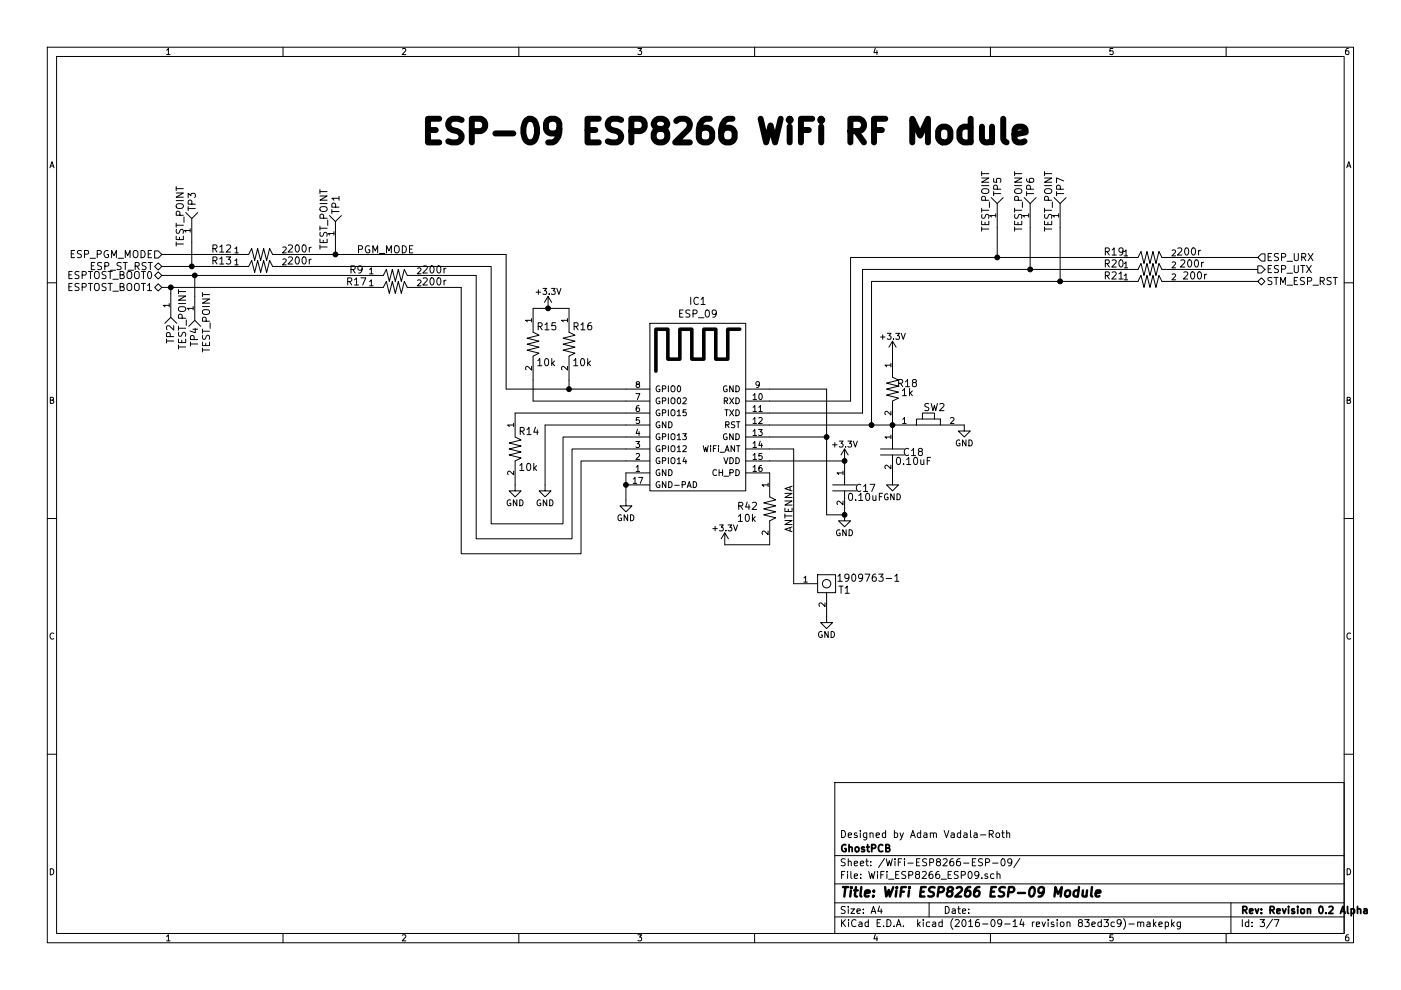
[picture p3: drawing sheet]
EESchema Schematic File Version 2
LIBS:power
LIBS:device
LIBS:transistors
LIBS:conn
LIBS:linear
LIBS:regul
LIBS:74xx
LIBS:cmos4000
LIBS:adc-dac
LIBS:memory
LIBS:xilinx
LIBS:microcontrollers
LIBS:dsp
LIBS:microchip
LIBS:analog_switches
LIBS:motorola
LIBS:texas
LIBS:intel
LIBS:audio
LIBS:interface
LIBS:digital-audio
LIBS:philips
LIBS:display
LIBS:cypress
LIBS:siliconi
LIBS:opto
LIBS:atmel
LIBS:contrib
LIBS:valves
LIBS:HydroPWNics_Lib
LIBS:ESP32-footprints-Shem-Lib
LIBS:ESP8266
LIBS:SunLeaf_V2-cache
EELAYER 25 0
EELAYER END
$Descr A4 11693 8268
encoding utf-8
Sheet 3 7
Title "WiFi ESP8266 ESP-09 Module"
Date ""
Rev "Revision 0.2 Alpha"
Comp "GhostPCB"
Comment1 "Designed by Adam Vadala-Roth"
Comment2 ""
Comment3 ""
Comment4 ""
$EndDescr
Text HLabel 10500 2150 2    60   Input ~ 0
ESP_URX
Text HLabel 10500 2250 2    60   Output ~ 0
ESP_UTX
Text HLabel 10500 2350 2    60   BiDi ~ 0
STM_ESP_RST
Text HLabel 1350 2225 0    60   BiDi ~ 0
ESP_ST_RST
Text HLabel 1350 2125 0    60   Input ~ 0
ESP_PGM_MODE
$Comp
L B3U-1000P SW2
U 1 1
P 7750 3500
F 0 "SW2" H 7800 3600 60  0000 C CNN
F 1 "B3U-1000P" H 7750 3400 60  0001 C CNN
F 2 "PCB_Footprints:B3U-1000P" H 7400 3500 60  0001 C CNN
F 3 "" H 7500 3600 60  0001 C CNN
F 4 "0" H 7600 3700 60  0001 C CNN "Cost"
F 5 "6 Sept 2016" H 7700 3800 60  0001 C CNN "Date Created "
F 6 "6 Sept 2016" H 7800 3900 60  0001 C CNN "Date Modified"
F 7 "Adam Vadala-Roth" H 7900 4000 60  0001 C CNN "Designer"
F 8 "0" H 8000 4100 60  0001 C CNN "Height"
F 9 "Yes" H 8100 4200 60  0001 C CNN "RHoS?"
F 10 "OMRON" H 8200 4300 60  0001 C CNN "MFR"
F 11 "B3U-1000P" H 8300 4400 60  0001 C CNN "MFR#"
F 12 "SMT/SMD" H 8400 4500 60  0001 C CNN "Mounting"
F 13 "2" H 8500 4600 60  0001 C CNN "Pin Count#"
F 14 "Active" H 8600 4700 60  0001 C CNN "Status"
F 15 "%" H 8700 4800 60  0001 C CNN "Tolerance"
F 16 "Switch Momentary" H 8800 4900 60  0001 C CNN "Type"
F 17 "50V" H 8900 5000 60  0001 C CNN "Voltage"
F 18 "N/A" H 9000 5100 60  0001 C CNN "Wattage"
F 19 "N/A" H 9100 5200 60  0001 C CNN "Component-Value"
F 20 "Tactile Switch SPST-NO Top Actuated Surface Mount" H 9200 5300 60  0001 C CNN "Description"
	1    7750 3500
	1    0    0    -1  
$EndComp
$Comp
L CL05B104JP5NNNC C17
U 1 1
P 7050 4100
F 0 "C17" V 7025 4275 60  0000 C CNN
F 1 "CL05B104JP5NNNC" H 7100 3950 60  0001 C CNN
F 2 "PCB_Footprints:C0402" H 7300 4150 60  0001 C CNN
F 3 "http://www.samsungsem.com/kr/support/product-search/mlcc/__icsFiles/afieldfile/2016/08/18/S_CL05B104JP5NNNC.pdf" H 7300 4150 60  0001 C CNN
F 4 "$0.00903 @ 5000" H 6950 4350 60  0001 C CNN "Cost"
F 5 "4 Sept 2016" H 7050 4450 60  0001 C CNN "Date Created"
F 6 "5 Sept 2016" H 7150 4550 60  0001 C CNN "Date Modified"
F 7 "Adam Vadala-Roth" H 7250 4650 60  0001 C CNN "Designer"
F 8 "0.55mm" H 7350 4750 60  0001 C CNN "Height"
F 9 "Yes" H 7450 4850 60  0001 C CNN "RHoS?"
F 10 "Samsung Electro-Mechanics America, Inc." H 7550 4950 60  0001 C CNN "MFR"
F 11 "CL05B104JP5NNNC" H 7650 5050 60  0001 C CNN "MFR#"
F 12 "SMT/SMD" H 7750 5150 60  0001 C CNN "Mounting"
F 13 "2" H 7850 5250 60  0001 C CNN "Pint Count#"
F 14 "Active" H 7950 5350 60  0001 C CNN "Status"
F 15 "5%" H 8050 5450 60  0001 C CNN "Tolerance"
F 16 "Ceramic Capacitor 0402" H 8150 5550 60  0001 C CNN "Type"
F 17 "10V" H 8250 5650 60  0001 C CNN "Voltage"
F 18 "N/A" H 8350 5750 60  0001 C CNN "Wattage"
F 19 "0.10uF" V 7100 4275 60  0000 C CNN "Component-Value"
F 20 "0.10µF 10V Ceramic Capacitor X7R 0402 (1005 Metric) 0.039\" L x 0.020\" W (1.00mm x 0.50mm)" H 8550 5950 60  0001 C CNN "Description"
	1    7050 4100
	0    1    1    0   
$EndComp
$Comp
L RC1005F201CS R13
U 1 1
P 2175 2225
F 0 "R13" H 1850 2275 60  0000 C CNN
F 1 "RC1005F201CS" H 2175 2075 60  0001 C CNN
F 2 "PCB_Footprints:R0402" H 1775 2475 60  0001 C CNN
F 3 "https://media.digikey.com/pdf/Data%20Sheets/Samsung%20PDFs/RC_Series_ds.pdf" H 1875 2675 60  0001 C CNN
F 4 "0.00257 @ 5000" H 3725 4175 60  0001 C CNN "Cost"
F 5 "5 Sept 2016" H 2075 2775 60  0001 C CNN "Date Created"
F 6 "5 Sept 2016" H 2175 2875 60  0001 C CNN "Date Modified"
F 7 "Adam Vadala-Roth" H 2275 2975 60  0001 C CNN "Designer"
F 8 "0.4mm" H 2375 3075 60  0001 C CNN "Height"
F 9 "Yes" H 2475 3175 60  0001 C CNN "RHoS?"
F 10 "Samsung Electro-Mechanics America, Inc." H 2575 3275 60  0001 C CNN "MFR"
F 11 "RC1005F201CS" H 2675 3375 60  0001 C CNN "MFR#"
F 12 "SMT/SMD" H 2775 3475 60  0001 C CNN "Mounting"
F 13 "2" H 2875 3575 60  0001 C CNN "Pin Count#"
F 14 "Active" H 2975 3675 60  0001 C CNN "Status"
F 15 "1%" H 3075 3775 60  0001 C CNN "Tolerance"
F 16 "passive" H 3175 3875 60  0001 C CNN "Type"
F 17 "N/A" H 3275 3975 60  0001 C CNN "Voltage"
F 18 "1/16" H 3375 4075 60  0001 C CNN "Wattage"
F 19 "200r" H 2500 2275 60  0000 C CNN "Component-Value"
F 20 "RES SMD 200 OHM 1% 1/16W 0402" H 3575 4275 60  0001 C CNN "Description"
	1    2175 2225
	1    0    0    -1  
$EndComp
$Comp
L RC1005F102CS R18
U 1 1
P 7450 3250
F 0 "R18" V 7400 3375 60  0000 C CNN
F 1 "RC1005F102CS" H 7450 3100 60  0001 C CNN
F 2 "PCB_Footprints:R0402" H 7050 3500 60  0001 C CNN
F 3 "https://media.digikey.com/pdf/Data%20Sheets/Samsung%20PDFs/RC_Series_ds.pdf" H 7150 3700 60  0001 C CNN
F 4 "0.00173 @ 5000" H 9000 5200 60  0001 C CNN "Cost"
F 5 "5 Sept 2016" H 7350 3800 60  0001 C CNN "Date Created"
F 6 "5 Sept 2016" H 7450 3900 60  0001 C CNN "Date Modified"
F 7 "Adam Vadala-Roth" H 7550 4000 60  0001 C CNN "Designer"
F 8 "0.4mm" H 7650 4100 60  0001 C CNN "Height"
F 9 "Yes" H 7750 4200 60  0001 C CNN "RHoS?"
F 10 "Samsung Electro-Mechanics America, Inc." H 7850 4300 60  0001 C CNN "MFR"
F 11 "RC1005F102CS" H 7950 4400 60  0001 C CNN "MFR#"
F 12 "SMT/SMD" H 8050 4500 60  0001 C CNN "Mounting"
F 13 "2" H 8150 4600 60  0001 C CNN "Pin Count#"
F 14 "Active" H 8250 4700 60  0001 C CNN "Status"
F 15 "%" H 8350 4800 60  0001 C CNN "Tolerance"
F 16 "passive" H 8450 4900 60  0001 C CNN "Type"
F 17 "N/A" H 8550 5000 60  0001 C CNN "Voltage"
F 18 "1/16" H 8650 5100 60  0001 C CNN "Wattage"
F 19 "1k" V 7475 3375 60  0000 C CNN "Component-Value"
F 20 "RES SMD 1K OHM 1% 1/16W 0402" H 8850 5300 60  0001 C CNN "Description"
	1    7450 3250
	0    1    1    0   
$EndComp
$Comp
L 1909763-1 T1
U 1 1
P 6900 4875
F 0 "T1" H 7050 4825 60  0000 C CNN
F 1 "1909763-1" H 7250 4925 60  0000 C CNN
F 2 "PCB_Footprints:1909763-1" H 6900 4875 60  0001 C CNN
F 3 "https://media.digikey.com/pdf/PCNs/TE%20Connectivity/E-15-016061(2).pdf" H 6600 5050 60  0001 C CNN
F 4 "0.24000 @ 5000" H 6700 5150 60  0001 C CNN "Cost"
F 5 "8 Sept 2016" H 6800 5250 60  0001 C CNN "Date Created"
F 6 "8 Sept 2016" H 6900 5350 60  0001 C CNN "Date Modified"
F 7 "Adam Vadala-Roth" H 7000 5450 60  0001 C CNN "Designer"
F 8 "1.25mm" H 7100 5550 60  0001 C CNN "Height"
F 9 "Yes" H 7200 5650 60  0001 C CNN "RHoS?"
F 10 "TE Connectivity AMP Connectors" H 7300 5750 60  0001 C CNN "MFR"
F 11 "1909763-1" H 7400 5850 60  0001 C CNN "MFR#"
F 12 "SMT/SMD" H 7500 5950 60  0001 C CNN "Mounting"
F 13 "2" H 7600 6050 60  0001 C CNN "Pin Count#"
F 14 "Active" H 7700 6150 60  0001 C CNN "Status"
F 15 "N/A" H 7800 6250 60  0001 C CNN "Tolerance"
F 16 "Coaxial RF Connector" H 7900 6350 60  0001 C CNN "Type"
F 17 "N/A" H 8000 6450 60  0001 C CNN "Voltage"
F 18 "N/A" H 8100 6550 60  0001 C CNN "Wattage"
F 19 "50 ohm" H 8200 6650 60  0001 C CNN "Component-Value"
F 20 "Ultra Miniature Coaxial Connector Jack, Male Pin 50 Ohm Surface Mount Solder" H 8300 6750 60  0001 C CNN "Description"
	1    6900 4875
	1    0    0    -1  
$EndComp
$Comp
L GND #PWR30
U 1 1
P 7050 4300
F 0 "#PWR30" H 7050 4050 50  0001 C CNN
F 1 "GND" H 7050 4150 50  0000 C CNN
F 2 "" H 7050 4300 50  0000 C CNN
F 3 "" H 7050 4300 50  0000 C CNN
	1    7050 4300
	1    0    0    -1  
$EndComp
$Comp
L GND #PWR33
U 1 1
P 8050 3550
F 0 "#PWR33" H 8050 3300 50  0001 C CNN
F 1 "GND" H 8050 3400 50  0000 C CNN
F 2 "" H 8050 3550 50  0000 C CNN
F 3 "" H 8050 3550 50  0000 C CNN
	1    8050 3550
	1    0    0    -1  
$EndComp
$Comp
L CL05B104JP5NNNC C18
U 1 1
P 7450 3800
F 0 "C18" V 7425 3975 60  0000 C CNN
F 1 "CL05B104JP5NNNC" H 7500 3650 60  0001 C CNN
F 2 "PCB_Footprints:C0402" H 7700 3850 60  0001 C CNN
F 3 "http://www.samsungsem.com/kr/support/product-search/mlcc/__icsFiles/afieldfile/2016/08/18/S_CL05B104JP5NNNC.pdf" H 7700 3850 60  0001 C CNN
F 4 "$0.00903 @ 5000" H 7350 4050 60  0001 C CNN "Cost"
F 5 "4 Sept 2016" H 7450 4150 60  0001 C CNN "Date Created"
F 6 "5 Sept 2016" H 7550 4250 60  0001 C CNN "Date Modified"
F 7 "Adam Vadala-Roth" H 7650 4350 60  0001 C CNN "Designer"
F 8 "0.55mm" H 7750 4450 60  0001 C CNN "Height"
F 9 "Yes" H 7850 4550 60  0001 C CNN "RHoS?"
F 10 "Samsung Electro-Mechanics America, Inc." H 7950 4650 60  0001 C CNN "MFR"
F 11 "CL05B104JP5NNNC" H 8050 4750 60  0001 C CNN "MFR#"
F 12 "SMT/SMD" H 8150 4850 60  0001 C CNN "Mounting"
F 13 "2" H 8250 4950 60  0001 C CNN "Pint Count#"
F 14 "Active" H 8350 5050 60  0001 C CNN "Status"
F 15 "5%" H 8450 5150 60  0001 C CNN "Tolerance"
F 16 "Ceramic Capacitor 0402" H 8550 5250 60  0001 C CNN "Type"
F 17 "10V" H 8650 5350 60  0001 C CNN "Voltage"
F 18 "N/A" H 8750 5450 60  0001 C CNN "Wattage"
F 19 "0.10uF" V 7500 3975 60  0000 C CNN "Component-Value"
F 20 "0.10µF 10V Ceramic Capacitor X7R 0402 (1005 Metric) 0.039\" L x 0.020\" W (1.00mm x 0.50mm)" H 8950 5650 60  0001 C CNN "Description"
	1    7450 3800
	0    1    1    0   
$EndComp
$Comp
L GND #PWR32
U 1 1
P 7450 4000
F 0 "#PWR32" H 7450 3750 50  0001 C CNN
F 1 "GND" H 7450 3850 50  0000 C CNN
F 2 "" H 7450 4000 50  0000 C CNN
F 3 "" H 7450 4000 50  0000 C CNN
	1    7450 4000
	1    0    0    -1  
$EndComp
$Comp
L GND #PWR28
U 1 1
P 6900 5150
F 0 "#PWR28" H 6900 4900 50  0001 C CNN
F 1 "GND" H 6900 5000 50  0000 C CNN
F 2 "" H 6900 5150 50  0000 C CNN
F 3 "" H 6900 5150 50  0000 C CNN
	1    6900 5150
	1    0    0    -1  
$EndComp
$Comp
L +3.3V #PWR31
U 1 1
P 7450 2950
F 0 "#PWR31" H 7450 2800 50  0001 C CNN
F 1 "+3.3V" H 7450 3090 50  0000 C CNN
F 2 "" H 7450 2950 50  0000 C CNN
F 3 "" H 7450 2950 50  0000 C CNN
	1    7450 2950
	1    0    0    -1  
$EndComp
$Comp
L RC1005F201CS R21
U 1 1
P 9600 2350
F 0 "R21" H 9300 2400 60  0000 C CNN
F 1 "RC1005F201CS" H 9600 2200 60  0001 C CNN
F 2 "PCB_Footprints:R0402" H 9200 2600 60  0001 C CNN
F 3 "https://media.digikey.com/pdf/Data%20Sheets/Samsung%20PDFs/RC_Series_ds.pdf" H 9300 2800 60  0001 C CNN
F 4 "0.00257 @ 5000" H 11150 4300 60  0001 C CNN "Cost"
F 5 "5 Sept 2016" H 9500 2900 60  0001 C CNN "Date Created"
F 6 "5 Sept 2016" H 9600 3000 60  0001 C CNN "Date Modified"
F 7 "Adam Vadala-Roth" H 9700 3100 60  0001 C CNN "Designer"
F 8 "0.4mm" H 9800 3200 60  0001 C CNN "Height"
F 9 "Yes" H 9900 3300 60  0001 C CNN "RHoS?"
F 10 "Samsung Electro-Mechanics America, Inc." H 10000 3400 60  0001 C CNN "MFR"
F 11 "RC1005F201CS" H 10100 3500 60  0001 C CNN "MFR#"
F 12 "SMT/SMD" H 10200 3600 60  0001 C CNN "Mounting"
F 13 "2" H 10300 3700 60  0001 C CNN "Pin Count#"
F 14 "Active" H 10400 3800 60  0001 C CNN "Status"
F 15 "1%" H 10500 3900 60  0001 C CNN "Tolerance"
F 16 "passive" H 10600 4000 60  0001 C CNN "Type"
F 17 "N/A" H 10700 4100 60  0001 C CNN "Voltage"
F 18 "1/16" H 10800 4200 60  0001 C CNN "Wattage"
F 19 "200r" H 9975 2400 60  0000 C CNN "Component-Value"
F 20 "RES SMD 200 OHM 1% 1/16W 0402" H 11000 4400 60  0001 C CNN "Description"
	1    9600 2350
	1    0    0    -1  
$EndComp
$Comp
L RC1005F201CS R19
U 1 1
P 9600 2150
F 0 "R19" H 9300 2200 60  0000 C CNN
F 1 "RC1005F201CS" H 9600 2000 60  0001 C CNN
F 2 "PCB_Footprints:R0402" H 9200 2400 60  0001 C CNN
F 3 "https://media.digikey.com/pdf/Data%20Sheets/Samsung%20PDFs/RC_Series_ds.pdf" H 9300 2600 60  0001 C CNN
F 4 "0.00257 @ 5000" H 11150 4100 60  0001 C CNN "Cost"
F 5 "5 Sept 2016" H 9500 2700 60  0001 C CNN "Date Created"
F 6 "5 Sept 2016" H 9600 2800 60  0001 C CNN "Date Modified"
F 7 "Adam Vadala-Roth" H 9700 2900 60  0001 C CNN "Designer"
F 8 "0.4mm" H 9800 3000 60  0001 C CNN "Height"
F 9 "Yes" H 9900 3100 60  0001 C CNN "RHoS?"
F 10 "Samsung Electro-Mechanics America, Inc." H 10000 3200 60  0001 C CNN "MFR"
F 11 "RC1005F201CS" H 10100 3300 60  0001 C CNN "MFR#"
F 12 "SMT/SMD" H 10200 3400 60  0001 C CNN "Mounting"
F 13 "2" H 10300 3500 60  0001 C CNN "Pin Count#"
F 14 "Active" H 10400 3600 60  0001 C CNN "Status"
F 15 "1%" H 10500 3700 60  0001 C CNN "Tolerance"
F 16 "passive" H 10600 3800 60  0001 C CNN "Type"
F 17 "N/A" H 10700 3900 60  0001 C CNN "Voltage"
F 18 "1/16" H 10800 4000 60  0001 C CNN "Wattage"
F 19 "200r" H 9925 2200 60  0000 C CNN "Component-Value"
F 20 "RES SMD 200 OHM 1% 1/16W 0402" H 11000 4200 60  0001 C CNN "Description"
	1    9600 2150
	1    0    0    -1  
$EndComp
$Comp
L RC1005F201CS R20
U 1 1
P 9600 2250
F 0 "R20" H 9300 2300 60  0000 C CNN
F 1 "RC1005F201CS" H 9600 2100 60  0001 C CNN
F 2 "PCB_Footprints:R0402" H 9200 2500 60  0001 C CNN
F 3 "https://media.digikey.com/pdf/Data%20Sheets/Samsung%20PDFs/RC_Series_ds.pdf" H 9300 2700 60  0001 C CNN
F 4 "0.00257 @ 5000" H 11150 4200 60  0001 C CNN "Cost"
F 5 "5 Sept 2016" H 9500 2800 60  0001 C CNN "Date Created"
F 6 "5 Sept 2016" H 9600 2900 60  0001 C CNN "Date Modified"
F 7 "Adam Vadala-Roth" H 9700 3000 60  0001 C CNN "Designer"
F 8 "0.4mm" H 9800 3100 60  0001 C CNN "Height"
F 9 "Yes" H 9900 3200 60  0001 C CNN "RHoS?"
F 10 "Samsung Electro-Mechanics America, Inc." H 10000 3300 60  0001 C CNN "MFR"
F 11 "RC1005F201CS" H 10100 3400 60  0001 C CNN "MFR#"
F 12 "SMT/SMD" H 10200 3500 60  0001 C CNN "Mounting"
F 13 "2" H 10300 3600 60  0001 C CNN "Pin Count#"
F 14 "Active" H 10400 3700 60  0001 C CNN "Status"
F 15 "1%" H 10500 3800 60  0001 C CNN "Tolerance"
F 16 "passive" H 10600 3900 60  0001 C CNN "Type"
F 17 "N/A" H 10700 4000 60  0001 C CNN "Voltage"
F 18 "1/16" H 10800 4100 60  0001 C CNN "Wattage"
F 19 "200r" H 9950 2300 60  0000 C CNN "Component-Value"
F 20 "RES SMD 200 OHM 1% 1/16W 0402" H 11000 4300 60  0001 C CNN "Description"
	1    9600 2250
	1    0    0    -1  
$EndComp
$Comp
L RC1005F201CS R12
U 1 1
P 2175 2125
F 0 "R12" H 1850 2175 60  0000 C CNN
F 1 "RC1005F201CS" H 2175 1975 60  0001 C CNN
F 2 "PCB_Footprints:R0402" H 1775 2375 60  0001 C CNN
F 3 "https://media.digikey.com/pdf/Data%20Sheets/Samsung%20PDFs/RC_Series_ds.pdf" H 1875 2575 60  0001 C CNN
F 4 "0.00257 @ 5000" H 3725 4075 60  0001 C CNN "Cost"
F 5 "5 Sept 2016" H 2075 2675 60  0001 C CNN "Date Created"
F 6 "5 Sept 2016" H 2175 2775 60  0001 C CNN "Date Modified"
F 7 "Adam Vadala-Roth" H 2275 2875 60  0001 C CNN "Designer"
F 8 "0.4mm" H 2375 2975 60  0001 C CNN "Height"
F 9 "Yes" H 2475 3075 60  0001 C CNN "RHoS?"
F 10 "Samsung Electro-Mechanics America, Inc." H 2575 3175 60  0001 C CNN "MFR"
F 11 "RC1005F201CS" H 2675 3275 60  0001 C CNN "MFR#"
F 12 "SMT/SMD" H 2775 3375 60  0001 C CNN "Mounting"
F 13 "2" H 2875 3475 60  0001 C CNN "Pin Count#"
F 14 "Active" H 2975 3575 60  0001 C CNN "Status"
F 15 "1%" H 3075 3675 60  0001 C CNN "Tolerance"
F 16 "passive" H 3175 3775 60  0001 C CNN "Type"
F 17 "N/A" H 3275 3875 60  0001 C CNN "Voltage"
F 18 "1/16" H 3375 3975 60  0001 C CNN "Wattage"
F 19 "200r" H 2500 2175 60  0000 C CNN "Component-Value"
F 20 "RES SMD 200 OHM 1% 1/16W 0402" H 3575 4175 60  0001 C CNN "Description"
	1    2175 2125
	1    0    0    -1  
$EndComp
$Comp
L GND #PWR23
U 1 1
P 4300 4050
F 0 "#PWR23" H 4300 3800 50  0001 C CNN
F 1 "GND" H 4300 3900 50  0000 C CNN
F 2 "" H 4300 4050 50  0000 C CNN
F 3 "" H 4300 4050 50  0000 C CNN
	1    4300 4050
	1    0    0    -1  
$EndComp
$Comp
L GND #PWR26
U 1 1
P 5225 4175
F 0 "#PWR26" H 5225 3925 50  0001 C CNN
F 1 "GND" H 5225 4025 50  0000 C CNN
F 2 "" H 5225 4175 50  0000 C CNN
F 3 "" H 5225 4175 50  0000 C CNN
	1    5225 4175
	1    0    0    -1  
$EndComp
$Comp
L GND #PWR24
U 1 1
P 4550 4050
F 0 "#PWR24" H 4550 3800 50  0001 C CNN
F 1 "GND" H 4550 3900 50  0000 C CNN
F 2 "" H 4550 4050 50  0000 C CNN
F 3 "" H 4550 4050 50  0000 C CNN
	1    4550 4050
	1    0    0    -1  
$EndComp
$Comp
L +3.3V #PWR25
U 1 1
P 4575 2575
F 0 "#PWR25" H 4575 2425 50  0001 C CNN
F 1 "+3.3V" H 4575 2715 50  0000 C CNN
F 2 "" H 4575 2575 50  0000 C CNN
F 3 "" H 4575 2575 50  0000 C CNN
	1    4575 2575
	1    0    0    -1  
$EndComp
Text Label 2975 2125 0    60   ~ 0
PGM_MODE
Text Label 6625 4450 1    60   ~ 0
ANTENNA
Text Notes 3500 1225 0    197  ~ 39
ESP-09 ESP8266 WiFi RF Module
$Comp
L +3.3V #PWR29
U 1 1
P 7050 3850
F 0 "#PWR29" H 7050 3700 50  0001 C CNN
F 1 "+3.3V" H 7050 3990 50  0000 C CNN
F 2 "" H 7050 3850 50  0000 C CNN
F 3 "" H 7050 3850 50  0000 C CNN
	1    7050 3850
	1    0    0    -1  
$EndComp
$Comp
L ESP_09 IC1
U 1 1
P 5825 3650
F 0 "IC1" H 5825 4787 60  0000 C CNN
F 1 "ESP_09" H 5825 4681 60  0000 C CNN
F 2 "PCB_Footprints:ESP-09" H 7225 4250 60  0001 C CNN
F 3 "" H 7225 4250 60  0001 C CNN
	1    5825 3650
	1    0    0    -1  
$EndComp
Text HLabel 1350 2300 0    60   BiDi ~ 0
ESPTOST_BOOT0
Text HLabel 1350 2400 0    60   BiDi ~ 0
ESPTOST_BOOT1
$Comp
L RC1005F201CS R9
U 1 1
P 3300 2300
F 0 "R9" H 2975 2350 60  0000 C CNN
F 1 "RC1005F201CS" H 3300 2150 60  0001 C CNN
F 2 "PCB_Footprints:R0402" H 2900 2550 60  0001 C CNN
F 3 "https://media.digikey.com/pdf/Data%20Sheets/Samsung%20PDFs/RC_Series_ds.pdf" H 3000 2750 60  0001 C CNN
F 4 "0.00257 @ 5000" H 4850 4250 60  0001 C CNN "Cost"
F 5 "5 Sept 2016" H 3200 2850 60  0001 C CNN "Date Created"
F 6 "5 Sept 2016" H 3300 2950 60  0001 C CNN "Date Modified"
F 7 "Adam Vadala-Roth" H 3400 3050 60  0001 C CNN "Designer"
F 8 "0.4mm" H 3500 3150 60  0001 C CNN "Height"
F 9 "Yes" H 3600 3250 60  0001 C CNN "RHoS?"
F 10 "Samsung Electro-Mechanics America, Inc." H 3700 3350 60  0001 C CNN "MFR"
F 11 "RC1005F201CS" H 3800 3450 60  0001 C CNN "MFR#"
F 12 "SMT/SMD" H 3900 3550 60  0001 C CNN "Mounting"
F 13 "2" H 4000 3650 60  0001 C CNN "Pin Count#"
F 14 "Active" H 4100 3750 60  0001 C CNN "Status"
F 15 "1%" H 4200 3850 60  0001 C CNN "Tolerance"
F 16 "passive" H 4300 3950 60  0001 C CNN "Type"
F 17 "N/A" H 4400 4050 60  0001 C CNN "Voltage"
F 18 "1/16" H 4500 4150 60  0001 C CNN "Wattage"
F 19 "200r" H 3625 2350 60  0000 C CNN "Component-Value"
F 20 "RES SMD 200 OHM 1% 1/16W 0402" H 4700 4350 60  0001 C CNN "Description"
	1    3300 2300
	1    0    0    -1  
$EndComp
$Comp
L RC1005F201CS R17
U 1 1
P 3300 2400
F 0 "R17" H 2975 2450 60  0000 C CNN
F 1 "RC1005F201CS" H 3300 2250 60  0001 C CNN
F 2 "PCB_Footprints:R0402" H 2900 2650 60  0001 C CNN
F 3 "https://media.digikey.com/pdf/Data%20Sheets/Samsung%20PDFs/RC_Series_ds.pdf" H 3000 2850 60  0001 C CNN
F 4 "0.00257 @ 5000" H 4850 4350 60  0001 C CNN "Cost"
F 5 "5 Sept 2016" H 3200 2950 60  0001 C CNN "Date Created"
F 6 "5 Sept 2016" H 3300 3050 60  0001 C CNN "Date Modified"
F 7 "Adam Vadala-Roth" H 3400 3150 60  0001 C CNN "Designer"
F 8 "0.4mm" H 3500 3250 60  0001 C CNN "Height"
F 9 "Yes" H 3600 3350 60  0001 C CNN "RHoS?"
F 10 "Samsung Electro-Mechanics America, Inc." H 3700 3450 60  0001 C CNN "MFR"
F 11 "RC1005F201CS" H 3800 3550 60  0001 C CNN "MFR#"
F 12 "SMT/SMD" H 3900 3650 60  0001 C CNN "Mounting"
F 13 "2" H 4000 3750 60  0001 C CNN "Pin Count#"
F 14 "Active" H 4100 3850 60  0001 C CNN "Status"
F 15 "1%" H 4200 3950 60  0001 C CNN "Tolerance"
F 16 "passive" H 4300 4050 60  0001 C CNN "Type"
F 17 "N/A" H 4400 4150 60  0001 C CNN "Voltage"
F 18 "1/16" H 4500 4250 60  0001 C CNN "Wattage"
F 19 "200r" H 3625 2450 60  0000 C CNN "Component-Value"
F 20 "RES SMD 200 OHM 1% 1/16W 0402" H 4700 4450 60  0001 C CNN "Description"
	1    3300 2400
	1    0    0    -1  
$EndComp
$Comp
L RC1005F103CS R42
U 1 1
P 6425 4250
F 0 "R42" V 6400 3975 60  0000 L CNN
F 1 "RC1005F103CS" V 6425 4338 60  0001 L CNN
F 2 "PCB_Footprints:R0402" H 6025 4500 60  0001 C CNN
F 3 "https://media.digikey.com/pdf/Data%20Sheets/Samsung%20PDFs/RC_Series_ds.pdf" H 6125 4700 60  0001 C CNN
F 4 "0.00173 @ 5000" H 7975 6200 60  0001 C CNN "Cost"
F 5 "5 Sept 2016" H 6325 4800 60  0001 C CNN "Date Created"
F 6 "5 Sept 2016" H 6425 4900 60  0001 C CNN "Date Modified"
F 7 "Adam Vadala-Roth" H 6525 5000 60  0001 C CNN "Designer"
F 8 "0.4mm" H 6625 5100 60  0001 C CNN "Height"
F 9 "Yes" H 6725 5200 60  0001 C CNN "RHoS?"
F 10 "Samsung Electro-Mechanics America, Inc." H 6825 5300 60  0001 C CNN "MFR"
F 11 "RC1005F103CS" H 6925 5400 60  0001 C CNN "MFR#"
F 12 "SMT/SMD" H 7025 5500 60  0001 C CNN "Mounting"
F 13 "2" H 7125 5600 60  0001 C CNN "Pin Count#"
F 14 "Active" H 7225 5700 60  0001 C CNN "Status"
F 15 "1%" H 7325 5800 60  0001 C CNN "Tolerance"
F 16 "passive" H 7425 5900 60  0001 C CNN "Type"
F 17 "N/A" H 7525 6000 60  0001 C CNN "Voltage"
F 18 "1/16" H 7625 6100 60  0001 C CNN "Wattage"
F 19 "10k" V 6500 3975 60  0000 L CNN "Component-Value"
F 20 "RES SMD 10K OHM 1% 1/16W 0402" H 7825 6300 60  0001 C CNN "Description"
	1    6425 4250
	0    1    1    0   
$EndComp
$Comp
L +3.3V #PWR27
U 1 1
P 6050 4550
F 0 "#PWR27" H 6050 4400 50  0001 C CNN
F 1 "+3.3V" H 6050 4690 50  0000 C CNN
F 2 "" H 6050 4550 50  0000 C CNN
F 3 "" H 6050 4550 50  0000 C CNN
	1    6050 4550
	1    0    0    -1  
$EndComp
$Comp
L RC1005F103CS R15
U 1 1
P 4450 2875
F 0 "R15" V 4300 2900 60  0000 L CNN
F 1 "RC1005F103CS" V 4450 2963 60  0001 L CNN
F 2 "PCB_Footprints:R0402" H 4050 3125 60  0001 C CNN
F 3 "https://media.digikey.com/pdf/Data%20Sheets/Samsung%20PDFs/RC_Series_ds.pdf" H 4150 3325 60  0001 C CNN
F 4 "0.00173 @ 5000" H 6000 4825 60  0001 C CNN "Cost"
F 5 "5 Sept 2016" H 4350 3425 60  0001 C CNN "Date Created"
F 6 "5 Sept 2016" H 4450 3525 60  0001 C CNN "Date Modified"
F 7 "Adam Vadala-Roth" H 4550 3625 60  0001 C CNN "Designer"
F 8 "0.4mm" H 4650 3725 60  0001 C CNN "Height"
F 9 "Yes" H 4750 3825 60  0001 C CNN "RHoS?"
F 10 "Samsung Electro-Mechanics America, Inc." H 4850 3925 60  0001 C CNN "MFR"
F 11 "RC1005F103CS" H 4950 4025 60  0001 C CNN "MFR#"
F 12 "SMT/SMD" H 5050 4125 60  0001 C CNN "Mounting"
F 13 "2" H 5150 4225 60  0001 C CNN "Pin Count#"
F 14 "Active" H 5250 4325 60  0001 C CNN "Status"
F 15 "1%" H 5350 4425 60  0001 C CNN "Tolerance"
F 16 "passive" H 5450 4525 60  0001 C CNN "Type"
F 17 "N/A" H 5550 4625 60  0001 C CNN "Voltage"
F 18 "1/16" H 5650 4725 60  0001 C CNN "Wattage"
F 19 "10k" V 4600 2900 60  0000 L CNN "Component-Value"
F 20 "RES SMD 10K OHM 1% 1/16W 0402" H 5850 4925 60  0001 C CNN "Description"
	1    4450 2875
	0    1    1    0   
$EndComp
$Comp
L RC1005F103CS R16
U 1 1
P 4750 2875
F 0 "R16" V 4600 2900 60  0000 L CNN
F 1 "RC1005F103CS" V 4750 2963 60  0001 L CNN
F 2 "PCB_Footprints:R0402" H 4350 3125 60  0001 C CNN
F 3 "https://media.digikey.com/pdf/Data%20Sheets/Samsung%20PDFs/RC_Series_ds.pdf" H 4450 3325 60  0001 C CNN
F 4 "0.00173 @ 5000" H 6300 4825 60  0001 C CNN "Cost"
F 5 "5 Sept 2016" H 4650 3425 60  0001 C CNN "Date Created"
F 6 "5 Sept 2016" H 4750 3525 60  0001 C CNN "Date Modified"
F 7 "Adam Vadala-Roth" H 4850 3625 60  0001 C CNN "Designer"
F 8 "0.4mm" H 4950 3725 60  0001 C CNN "Height"
F 9 "Yes" H 5050 3825 60  0001 C CNN "RHoS?"
F 10 "Samsung Electro-Mechanics America, Inc." H 5150 3925 60  0001 C CNN "MFR"
F 11 "RC1005F103CS" H 5250 4025 60  0001 C CNN "MFR#"
F 12 "SMT/SMD" H 5350 4125 60  0001 C CNN "Mounting"
F 13 "2" H 5450 4225 60  0001 C CNN "Pin Count#"
F 14 "Active" H 5550 4325 60  0001 C CNN "Status"
F 15 "1%" H 5650 4425 60  0001 C CNN "Tolerance"
F 16 "passive" H 5750 4525 60  0001 C CNN "Type"
F 17 "N/A" H 5850 4625 60  0001 C CNN "Voltage"
F 18 "1/16" H 5950 4725 60  0001 C CNN "Wattage"
F 19 "10k" V 4900 2900 60  0000 L CNN "Component-Value"
F 20 "RES SMD 10K OHM 1% 1/16W 0402" H 6150 4925 60  0001 C CNN "Description"
	1    4750 2875
	0    1    1    0   
$EndComp
$Comp
L RC1005F103CS R14
U 1 1
P 4300 3750
F 0 "R14" V 4150 3775 60  0000 L CNN
F 1 "RC1005F103CS" V 4300 3838 60  0001 L CNN
F 2 "PCB_Footprints:R0402" H 3900 4000 60  0001 C CNN
F 3 "https://media.digikey.com/pdf/Data%20Sheets/Samsung%20PDFs/RC_Series_ds.pdf" H 4000 4200 60  0001 C CNN
F 4 "0.00173 @ 5000" H 5850 5700 60  0001 C CNN "Cost"
F 5 "5 Sept 2016" H 4200 4300 60  0001 C CNN "Date Created"
F 6 "5 Sept 2016" H 4300 4400 60  0001 C CNN "Date Modified"
F 7 "Adam Vadala-Roth" H 4400 4500 60  0001 C CNN "Designer"
F 8 "0.4mm" H 4500 4600 60  0001 C CNN "Height"
F 9 "Yes" H 4600 4700 60  0001 C CNN "RHoS?"
F 10 "Samsung Electro-Mechanics America, Inc." H 4700 4800 60  0001 C CNN "MFR"
F 11 "RC1005F103CS" H 4800 4900 60  0001 C CNN "MFR#"
F 12 "SMT/SMD" H 4900 5000 60  0001 C CNN "Mounting"
F 13 "2" H 5000 5100 60  0001 C CNN "Pin Count#"
F 14 "Active" H 5100 5200 60  0001 C CNN "Status"
F 15 "1%" H 5200 5300 60  0001 C CNN "Tolerance"
F 16 "passive" H 5300 5400 60  0001 C CNN "Type"
F 17 "N/A" H 5400 5500 60  0001 C CNN "Voltage"
F 18 "1/16" H 5500 5600 60  0001 C CNN "Wattage"
F 19 "10k" V 4450 3775 60  0000 L CNN "Component-Value"
F 20 "RES SMD 10K OHM 1% 1/16W 0402" H 5700 5800 60  0001 C CNN "Description"
	1    4300 3750
	0    1    1    0   
$EndComp
Connection ~ 5225 4050
Connection ~ 7050 3850
Connection ~ 4575 2575
Wire Wire Line
	4450 2575 4750 2575
Wire Wire Line
	2475 2225 4100 2225
Wire Wire Line
	4100 2225 4100 4375
Wire Wire Line
	4100 4375 4700 4375
Wire Wire Line
	4700 4375 4700 3650
Wire Wire Line
	4700 3650 5225 3650
Wire Wire Line
	4550 3550 4550 4050
Wire Wire Line
	5225 3550 4550 3550
Wire Wire Line
	5225 3950 5225 4175
Wire Wire Line
	5225 3450 4300 3450
Connection ~ 4750 3250
Wire Wire Line
	4750 3175 4750 3250
Wire Wire Line
	4450 3350 5225 3350
Wire Wire Line
	4450 3175 4450 3350
Wire Wire Line
	4225 3250 5225 3250
Wire Wire Line
	2475 2125 4225 2125
Wire Wire Line
	1350 2225 1875 2225
Wire Wire Line
	1350 2125 1875 2125
Wire Wire Line
	7275 2350 9300 2350
Wire Wire Line
	7200 2250 9300 2250
Wire Wire Line
	10500 2350 9900 2350
Wire Wire Line
	9900 2250 10500 2250
Wire Wire Line
	7100 2150 9300 2150
Wire Wire Line
	10500 2150 9900 2150
Connection ~ 7275 3550
Wire Wire Line
	7275 2350 7275 3550
Wire Wire Line
	7200 3450 7200 2250
Wire Wire Line
	6425 3450 7200 3450
Wire Wire Line
	7100 3350 7100 2150
Wire Wire Line
	6425 3350 7100 3350
Wire Wire Line
	6625 3750 6625 4875
Wire Wire Line
	6425 3750 6625 3750
Connection ~ 7450 3550
Wire Wire Line
	6425 3550 7450 3550
Connection ~ 6900 3650
Wire Wire Line
	6425 3250 6900 3250
Connection ~ 7050 4300
Wire Wire Line
	6900 4300 7050 4300
Wire Wire Line
	6900 3250 6900 4300
Wire Wire Line
	6425 3650 6900 3650
Wire Wire Line
	6425 3850 7050 3850
Wire Wire Line
	5225 3750 4775 3750
Wire Wire Line
	4775 3750 4775 4500
Wire Wire Line
	4775 4500 3975 4500
Wire Wire Line
	3975 4500 3975 2300
Wire Wire Line
	5225 3850 4850 3850
Wire Wire Line
	4850 3850 4850 4625
Wire Wire Line
	4850 4625 3850 4625
Wire Wire Line
	3850 4625 3850 2400
Wire Wire Line
	3000 2300 1350 2300
Wire Wire Line
	3000 2400 1350 2400
Wire Wire Line
	3975 2300 3600 2300
Wire Wire Line
	6050 4550 6425 4550
Wire Wire Line
	8325 1900 8325 2150
Connection ~ 8325 2150
Wire Wire Line
	8600 1900 8600 2250
Connection ~ 8600 2250
Wire Wire Line
	8850 1900 8850 2350
Connection ~ 8850 2350
Wire Wire Line
	4225 2125 4225 3250
Wire Wire Line
	3850 2400 3600 2400
Connection ~ 1425 2400
Connection ~ 1625 2300
Connection ~ 1600 2225
$Comp
L TEST_POINT TP2
U 1 1
P 1425 2575
F 0 "TP2" H 1725 2575 60  0000 R CNN
F 1 "TEST_POINT" H 1775 2675 60  0000 R CNN
F 2 "PCB_Footprints:TEST_POINT" H 1600 2850 60  0001 C CNN
F 3 "" H 1500 2575 60  0001 C CNN
	1    1425 2575
	0    1    1    0   
$EndComp
$Comp
L TEST_POINT TP4
U 1 1
P 1625 2600
F 0 "TP4" H 1925 2600 60  0000 R CNN
F 1 "TEST_POINT" H 1975 2700 60  0000 R CNN
F 2 "PCB_Footprints:TEST_POINT" H 1800 2875 60  0001 C CNN
F 3 "" H 1700 2600 60  0001 C CNN
	1    1625 2600
	0    1    1    0   
$EndComp
$Comp
L TEST_POINT TP1
U 1 1
P 2800 1925
F 0 "TP1" H 3100 1925 60  0000 R CNN
F 1 "TEST_POINT" H 3150 2025 60  0000 R CNN
F 2 "PCB_Footprints:TEST_POINT" H 2975 2200 60  0001 C CNN
F 3 "" H 2875 1925 60  0001 C CNN
	1    2800 1925
	0    -1   -1   0   
$EndComp
$Comp
L TEST_POINT TP3
U 1 1
P 1600 1900
F 0 "TP3" H 1900 1900 60  0000 R CNN
F 1 "TEST_POINT" H 1950 2000 60  0000 R CNN
F 2 "PCB_Footprints:TEST_POINT" H 1775 2175 60  0001 C CNN
F 3 "" H 1675 1900 60  0001 C CNN
	1    1600 1900
	0    -1   -1   0   
$EndComp
Wire Wire Line
	1600 2025 1600 2225
Wire Wire Line
	1625 2300 1625 2475
Wire Wire Line
	1425 2400 1425 2450
$Comp
L TEST_POINT TP5
U 1 1
P 8325 1775
F 0 "TP5" H 8625 1775 60  0000 R CNN
F 1 "TEST_POINT" H 8675 1875 60  0000 R CNN
F 2 "PCB_Footprints:TEST_POINT" H 8500 2050 60  0001 C CNN
F 3 "" H 8400 1775 60  0001 C CNN
	1    8325 1775
	0    -1   -1   0   
$EndComp
$Comp
L TEST_POINT TP6
U 1 1
P 8600 1775
F 0 "TP6" H 8900 1775 60  0000 R CNN
F 1 "TEST_POINT" H 8950 1875 60  0000 R CNN
F 2 "PCB_Footprints:TEST_POINT" H 8775 2050 60  0001 C CNN
F 3 "" H 8675 1775 60  0001 C CNN
	1    8600 1775
	0    -1   -1   0   
$EndComp
$Comp
L TEST_POINT TP7
U 1 1
P 8850 1775
F 0 "TP7" H 9150 1775 60  0000 R CNN
F 1 "TEST_POINT" H 9200 1875 60  0000 R CNN
F 2 "PCB_Footprints:TEST_POINT" H 9025 2050 60  0001 C CNN
F 3 "" H 8925 1775 60  0001 C CNN
	1    8850 1775
	0    -1   -1   0   
$EndComp
Wire Wire Line
	2800 2050 2800 2125
Connection ~ 2800 2125
$EndSCHEMATC
